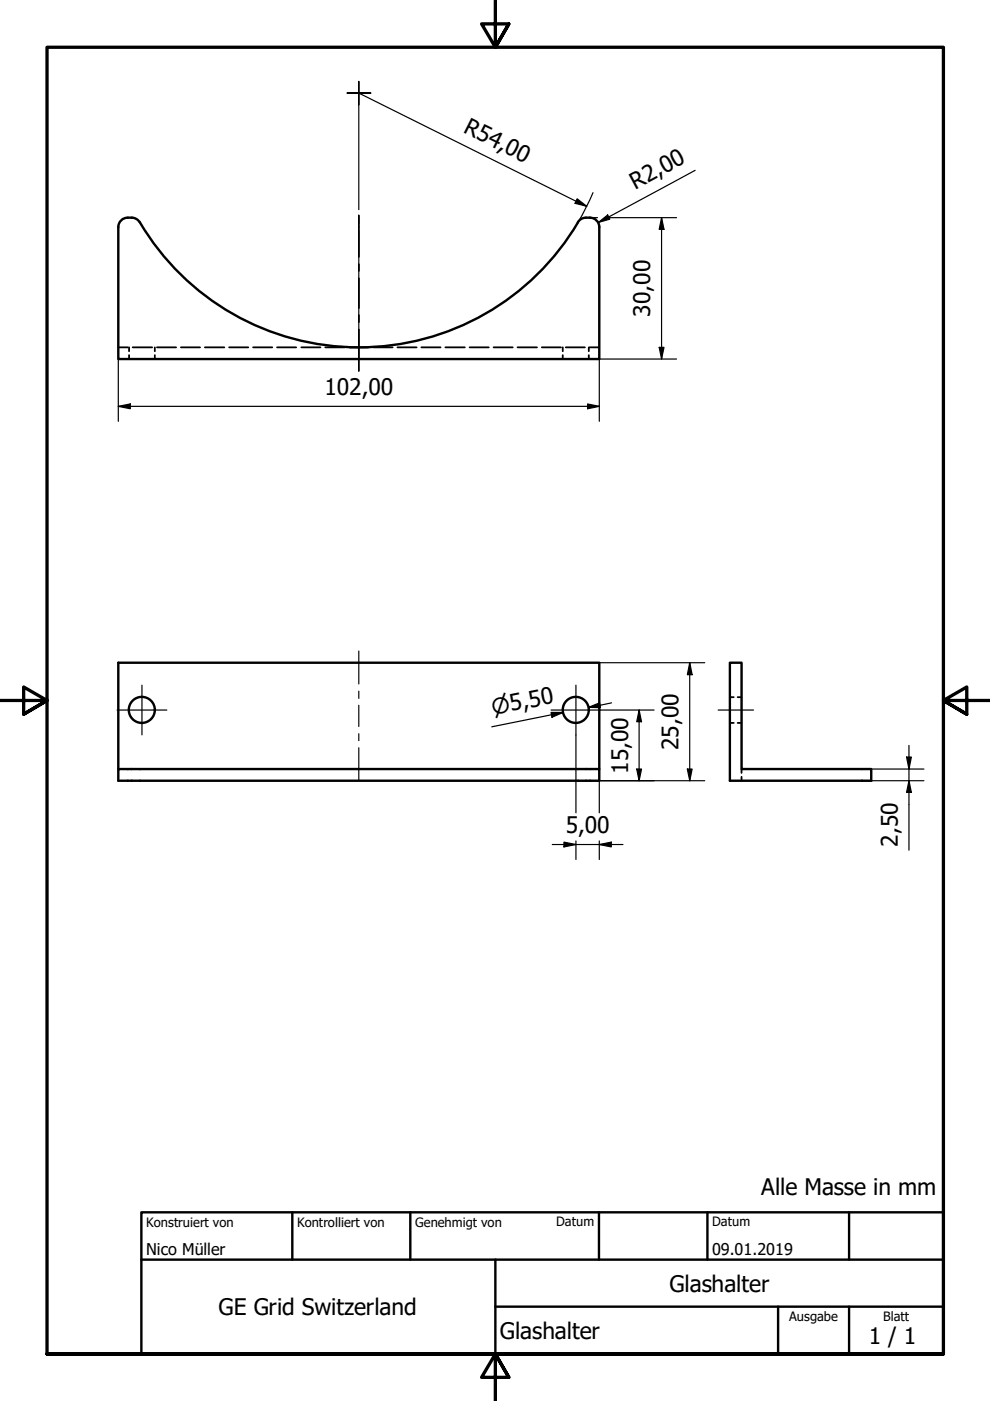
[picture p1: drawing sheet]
<svg xmlns="http://www.w3.org/2000/svg" width="210mm" height="297mm" viewBox="0 0 210 297" stroke-linecap="round" stroke-linejoin="round" font-family="sans-serif">
<!-- layer: Sichtbar (ISO) -->
<g fill="none" stroke="#000" stroke-width=".51">
<path d="M27.1 46.2a2 2 0 0 0-2 1.9v28h102v-27.9a2 2 0 0 0-2-2M27.1 46.2a2.32 2.32 0 0 1 2.5 .9 54 54 0 0 0 93 0M125.1 46.2a2.36 2.36 0 0 0-2.6 .9M154.7 140.5h2.5v22.6h27.5v2.4h-30zM25.1 163.1h102v2.4h-102zM25.1 163.1v-22.6h102v22.6"/>
<circle cx="30.1" cy="150.5" r="2.76"/>
<circle cx="122.1" cy="150.5" r="2.76"/>
</g>
<!-- layer: Verdeckt (ISO) -->
<g fill="none" stroke="#000" stroke-width=".38">
<path d="M25.1 73.6h2M27.4 73.6v.9M27.4 75.3v.8M28.1 73.6h4.2M32.8 73.6v.9M32.8 75.3v.8M33.3 73.6h4M38.4 73.6h4M43.4 73.6h4.2M48.6 73.6h4M53.7 73.6h4M58.7 73.6h4.1"/>
<path d="M63.9 73.6h4M69 73.6h4M74 73.6h4.1M79.2 73.6h4M84.3 73.6h4M89.3 73.6h4.1M94.4 73.6h4.2M99.6 73.6h4M104.6 73.6h4.1M109.7 73.6h4.2M114.9 73.6h4M119.3 73.6v.9"/>
<path d="M119.3 75.3v.8M120 73.6h4M124.8 73.6v.9M124.8 75.3v.8M125 73.6h2.1M154.7 153.3h.9M154.7 147.8h.9M156.4 153.3h.8M156.4 147.8h.8M157.2 163.1v.8M157.2 164.7v.8"/>
</g>
<!-- layer: Rahmen (ISO) -->
<path d="M105 0v10l-2.9-4.9h5.8l-2.9 4.9 2.9-4.9M0 148.5h10l-5-2.8v5.7l5-2.9-5 2.9M210 148.5h-10l5-2.8v5.7l-5-2.9 5 2.9M10 287.1v-277.1h190v277.1h-190h190M107.9 292l-2.9-4.9 2.9 4.9h-5.8l2.9-4.9v9.9" fill="none" stroke="#000" stroke-width=".7"/>
<!-- layer: Titel (ISO) -->
<path d="M30 257h170v30.1h-170zM62 257v10.1M87 257v10.1M127 257v10.1M150 257v10.1M180 257v10.1M30 267.1h170M105 277h95M105 267.1v20M165 277v10.1M180 277v10.1" fill="none" stroke="#000" stroke-width=".51"/>
<g fill="none" stroke="#000" stroke-width=".25">
<path d="M76.1 19.7l48.3 24M147.4 36.1l-20.5 11.1M122.4 42.1l2 1.6-2.5-.6zM125.1 46.2h1.6M125.7 40.8l-1.5 3.2-1.6 3.1M126.9 47.2l1.9-1.6 .5 .9zM129 46.2h14.4M140.3 46.2l.5 2.4h-1zM140.3 46.2v29.9M25.1 76.1v13.2M139.8 73.6h1l-.5 2.5zM143.4 76.1h-16.3v13.2"/>
<path d="M25.1 86.2l2.5-.6v1.1zM25.1 86.2h102M124.6 85.6l2.5 .6-2.5 .5zM116.8 151.1h2.6l-2.4 1zM117 151.6l2.4-.5-15.1 3M122.1 155.8v16.5M124.8 150l2.3-1 .2 1zM127.1 140.5h22.3M127.3 150.5h11.4M129.7 149l-4.9 1M135.5 150.5l.5 2.5h-1zM135.5 150.5v15"/>
<path d="M146.2 140.5l.5 2.6h-1zM146.2 140.5v25M192.7 158v22.3M117.1 179.1h15M119.6 178.5l2.5 .6-2.5 .5zM122.1 178.3v3.9M122.6 165.5h26.8M127.1 179.1l2.5-.6v1.1zM127.1 163.1v9.2M127.1 178.3v3.9M135 163.1h1l-.5 2.4zM145.7 163.1h1l-.5 2.4z"/>
<path d="M182.8 165.5h13.1M182.8 163.1h13.1M192.2 160.5h1l-.5 2.6zM192.7 165.5l.5 2.5h-1z"/>
</g>
<g fill="#000">
<path d="M122.4 42.1l2 1.6-2.5-.6z" fill-rule="evenodd"/>
<path d="M126.9 47.2l1.9-1.6 .5 .9z" fill-rule="evenodd"/>
<path d="M140.3 46.2l.5 2.4h-1z" fill-rule="evenodd"/>
<path d="M139.8 73.6h1l-.5 2.5z" fill-rule="evenodd"/>
<path d="M25.1 86.2l2.5-.6v1.1z" fill-rule="evenodd"/>
<path d="M124.6 85.6l2.5 .6-2.5 .5z" fill-rule="evenodd"/>
<path d="M116.8 151.1h2.6l-2.4 1z" fill-rule="evenodd"/>
<path d="M124.8 150l2.3-1 .2 1z" fill-rule="evenodd"/>
<path d="M135.5 150.5l.5 2.5h-1z" fill-rule="evenodd"/>
<path d="M146.2 140.5l.5 2.6h-1z" fill-rule="evenodd"/>
<path d="M119.6 178.5l2.5 .6-2.5 .5z" fill-rule="evenodd"/>
<path d="M127.1 179.1l2.5-.6v1.1z" fill-rule="evenodd"/>
<path d="M135 163.1h1l-.5 2.4z" fill-rule="evenodd"/>
<path d="M145.7 163.1h1l-.5 2.4z" fill-rule="evenodd"/>
<path d="M192.2 160.5h1l-.5 2.6z" fill-rule="evenodd"/>
<path d="M192.7 165.5l.5 2.5h-1z" fill-rule="evenodd"/>
</g>
<!-- layer: Mittelpunktmarkierung (ISO) -->
<path d="M73.6 19.7h2.5h-2.5M76.1 17.3v2.4v-2.4M78.6 19.7h-2.5h2.5M76.1 22.2v-2.5v24.7M76.1 46v1.4M76.1 48.9v27.2M24.8 150.5h10.6M30.1 145.3v10.5M116.8 150.5h10.5M122.1 145.3v10.5" fill="none" stroke="#000" stroke-width=".25"/>
<!-- layer: Mittellinie (ISO) -->
<path d="M76.1 45.6v8.9zM76.1 56v1.5M76.1 59v6.3M76.1 69.8v8.9zM76.1 66.8v1.5M76.1 138v7M76.1 146.5v1.6M76.1 149.5v4.5M76.1 155.6v1.4M76.1 158.5v7M152.3 150.5h7.5" fill="none" stroke="#000" stroke-width=".25"/>
<g font-size="4.8">
<text x="98" y="28" transform="rotate(26 98 28)">R54,00</text>
<text x="134.7" y="40.2" transform="rotate(-28 134.7 40.2)">R2,00</text>
<text x="137.9" y="67.1" transform="rotate(-90 137.9 67.1)">30,00</text>
<text x="68.8" y="83.7">102,00</text>
<text x="143.8" y="159" transform="rotate(-90 143.8 159)">25,00</text>
<text x="133.2" y="164" transform="rotate(-90 133.2 164)">15,00</text>
<text x="120" y="176.6">5,00</text>
<text x="190.4" y="179.5" transform="rotate(-90 190.4 179.5)">2,50</text>
<text x="161.4" y="253.3">Alle Masse in mm</text>
<text x="141.9" y="273.9">Glashalter</text>
<text x="46.4" y="278.9">GE Grid Switzerland</text>
<text x="106" y="283.8">Glashalter</text>
<text x="184.2" y="285">1 / 1</text>
</g>
<text font-size="4.6" x="104.6" y="151.6" transform="rotate(-11 104.6 151.6)">⌀5,50</text>
<g font-size="3.4">
<text x="31" y="266">Nico Müller</text>
<text x="151" y="266">09.01.2019</text>
</g>
<g font-size="2.7">
<text x="31" y="260.1">Konstruiert von</text>
<text x="63" y="260.1">Kontrolliert von</text>
<text x="88" y="260.1">Genehmigt von</text>
<text x="117.9" y="260">Datum</text>
<text x="151" y="260">Datum</text>
<text x="167.3" y="280.1">Ausgabe</text>
<text x="187.3" y="280.1">Blatt</text>
</g>
</svg>
